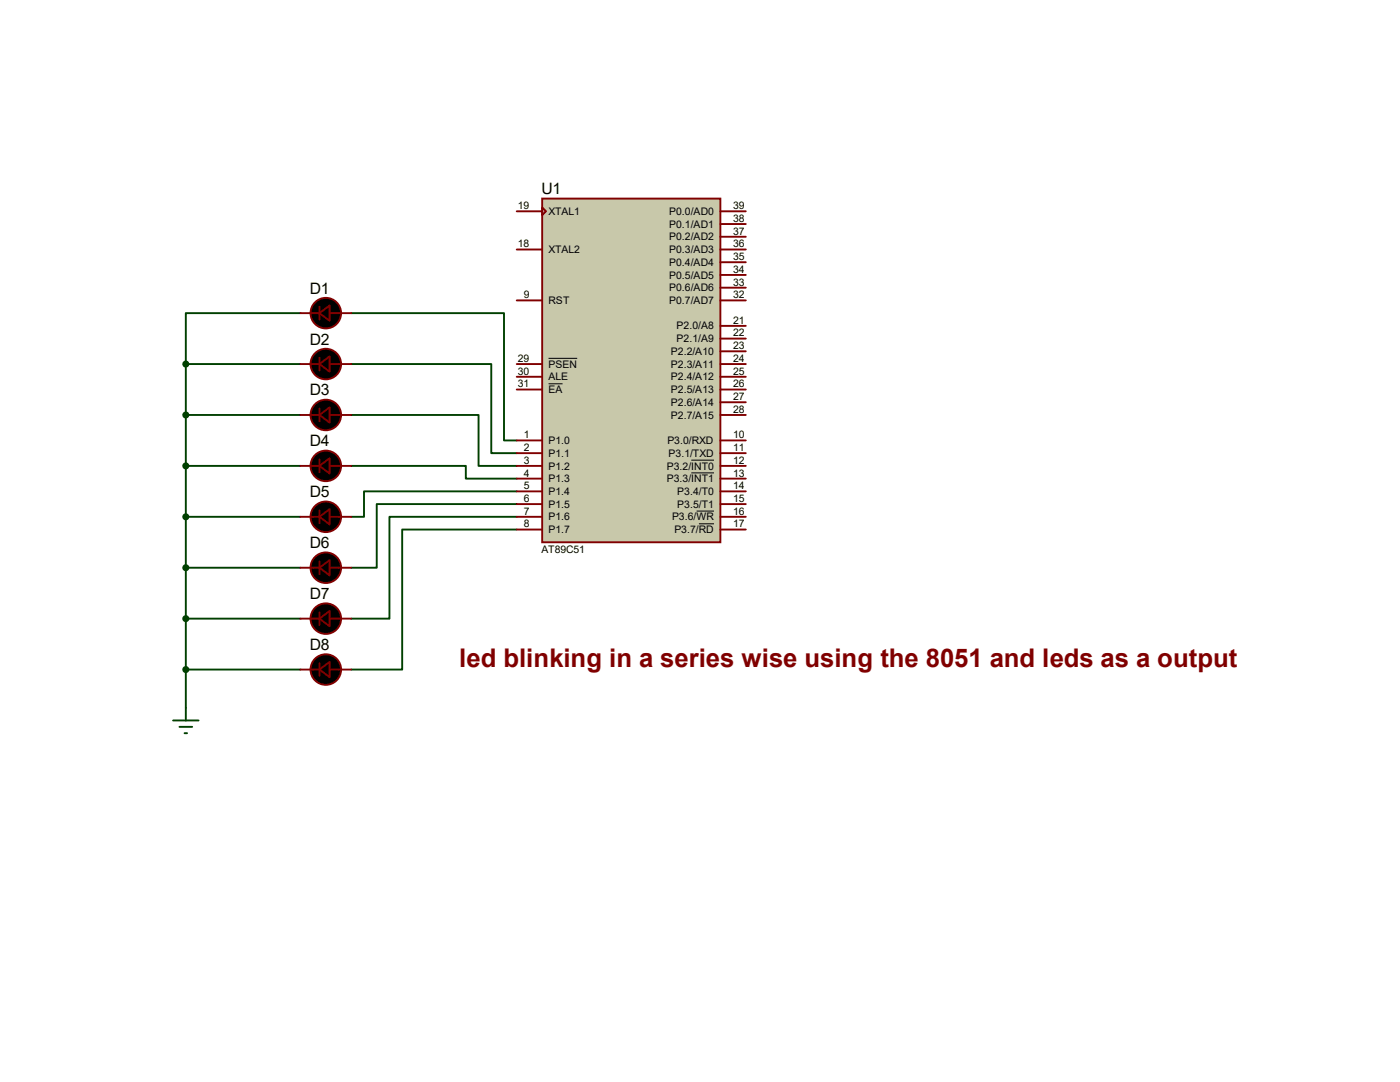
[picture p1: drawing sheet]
<svg xmlns="http://www.w3.org/2000/svg" width="279mm" height="216mm" viewBox="0 0 279 216" stroke-linecap="round" stroke-linejoin="round" font-family="sans-serif">
<g fill="none" stroke="#004000" stroke-width=".38">
<path d="M37.1 72.6h22.8M37.1 72.6v68.6M59.9 62.5h-22.8v10.1M70.1 62.5h30.5v25.4h2.5M70.1 72.6h27.9v17.8h5.1M37.1 82.8h22.8M37.1 93h22.8M70.1 82.8h25.4v10.2h7.6M70.1 93h22.9v2.5h10.1M103.1 98h-30.5v5.1h-2.5M37.1 103.1h22.8M37.1 113.3h22.8"/>
<path d="M103.1 100.6h-27.9v12.7h-5.1M103.1 103.1h-25.4v20.3h-7.6M103.1 105.7h-22.8v27.9h-10.2M37.1 123.4h22.8M37.1 133.6h22.8"/>
</g>
<path d="M108.2 39.6h35.6v68.6h-35.6z" fill="#c8c8aa" stroke="#800000" stroke-width=".38"/>
<g fill="none" stroke="#800000" stroke-width=".38">
<path d="M103.1 49.8h5.1M103.1 42.2h5.1M103.1 59.9h5.1M108.2 41.4l.8 .8-.8 .7zM143.8 49.8h5M143.8 42.2h5M143.8 59.9h5M143.8 44.7h5M143.8 47.2h5M143.8 52.3h5M143.8 54.9h5M143.8 57.4h5"/>
<path d="M59.9 72.6h3.9M59.9 62.5h3.9M63.8 61.2v2.6M63.8 71.4v2.5M65.8 72.6h4.3M65.8 62.5h4.3M103.1 75.2h5.1M103.1 77.7h5.1M103.1 72.6h5.1M143.8 75.2h5M143.8 77.7h5M143.8 72.6h5"/>
<path d="M143.8 65h5M143.8 67.6h5M143.8 70.1h5M59.9 93h3.9M59.9 82.8h3.9M63.8 81.5v2.6M63.8 91.7v2.5M65.8 93h4.3M65.8 82.8h4.3M103.1 87.9h5.1M103.1 90.4h5.1M103.1 93h5.1"/>
<path d="M103.1 95.5h5.1M103.1 98h5.1M143.8 87.9h5M143.8 90.4h5M143.8 93h5M143.8 95.5h5M143.8 98h5M143.8 82.8h5M143.8 80.3h5M59.9 103.1h3.9M59.9 113.3h3.9M63.8 101.9v2.5"/>
<path d="M63.8 112v2.6M65.8 103.1h4.3M65.8 113.3h4.3M103.1 100.6h5.1M103.1 103.1h5.1M103.1 105.7h5.1M143.8 100.6h5M143.8 103.1h5M143.8 105.7h5M59.9 123.4h3.9M59.9 133.6h3.9M63.8 122.2v2.5"/>
<path d="M63.8 132.3v2.6M65.8 123.4h4.3M65.8 133.6h4.3"/>
</g>
<path d="M109.5 76.6h2.8M109.5 71.5h5.7M138 91.8h4.5M138 94.4h4.5M139 102h3.5M139.5 104.5h3" fill="none" stroke="#000" stroke-width=".2"/>
<g fill="#000" stroke="#800000" stroke-width=".38">
<path d="M63.8 62.5l2-1.5v3zM63.8 72.6l2-1.5v3.1zM63.8 82.8l2-1.5v3zM63.8 93l2-1.6v3.1zM63.8 103.1l2-1.5v3zM63.8 113.3l2-1.5v3zM63.8 123.4l2-1.5v3.1zM63.8 133.6l2-1.5v3z"/>
<circle cx="65" cy="62.5" r="3"/>
<circle cx="65" cy="72.6" r="3"/>
<circle cx="65" cy="93" r="3"/>
<circle cx="65" cy="82.8" r="3"/>
<circle cx="65" cy="103.1" r="3"/>
<circle cx="65" cy="113.3" r="3"/>
<circle cx="65" cy="133.6" r="3"/>
<circle cx="65" cy="123.4" r="3"/>
</g>
<path d="M34.5 143.8h5.1M35.8 145h2.6M36.8 146.3h.5M37.1 141.2v2.6" fill="none" stroke="#004000" stroke-width=".38"/>
<g fill="#004000" stroke="#004000" stroke-width=".38">
<circle cx="37.1" cy="72.6" r=".51"/>
<circle cx="37.1" cy="82.8" r=".51"/>
<circle cx="37.1" cy="93" r=".51"/>
<circle cx="37.1" cy="103.1" r=".51"/>
<circle cx="37.1" cy="113.3" r=".51"/>
<circle cx="37.1" cy="123.4" r=".51"/>
<circle cx="37.1" cy="133.6" r=".51"/>
</g>
<text font-size="5.1" fill="#800000" x="91.7" y="133">led blinking in a series wise using the 8051 and leds as a output</text>
<g font-size="3.1">
<text x="108" y="38.8">U1</text>
<text x="61.8" y="58.6">D1</text>
<text x="61.8" y="68.7">D2</text>
<text x="61.8" y="78.9">D3</text>
<text x="61.8" y="89.1">D4</text>
<text x="61.8" y="99.2">D5</text>
<text x="61.8" y="109.3">D6</text>
<text x="61.8" y="119.5">D7</text>
<text x="61.8" y="129.7">D8</text>
</g>
<g font-size="2.1">
<text x="103.3" y="41.7">19</text>
<text x="146.3" y="41.7">39</text>
<text x="109.5" y="42.9">XTAL1</text>
<text x="133.6" y="42.9">P0.0/AD0</text>
<text x="133.6" y="45.4">P0.1/AD1</text>
<text x="133.6" y="48">P0.2/AD2</text>
<text x="146.3" y="44.3">38</text>
<text x="146.3" y="46.8">37</text>
<text x="103.3" y="49.4">18</text>
<text x="109.5" y="50.5">XTAL2</text>
<text x="133.6" y="50.5">P0.3/AD3</text>
<text x="133.6" y="53">P0.4/AD4</text>
<text x="146.3" y="49.4">36</text>
<text x="146.3" y="51.9">35</text>
<text x="104.5" y="59.5">9</text>
<text x="133.6" y="55.6">P0.5/AD5</text>
<text x="133.6" y="58.1">P0.6/AD6</text>
<text x="146.3" y="54.4">34</text>
<text x="146.3" y="57">33</text>
<text x="146.3" y="59.5">32</text>
<text x="109.5" y="60.7">RST</text>
<text x="133.6" y="60.7">P0.7/AD7</text>
<text x="135" y="65.7">P2.0/A8</text>
<text x="146.3" y="64.6">21</text>
<text x="133.9" y="70.8">P2.2/A10</text>
<text x="135" y="68.3">P2.1/A9</text>
<text x="146.3" y="67.1">22</text>
<text x="146.3" y="69.7">23</text>
<text x="103.3" y="74.8">30</text>
<text x="103.3" y="77.3">31</text>
<text x="103.3" y="72.2">29</text>
<text x="109.5" y="75.9">ALE</text>
<text x="109.5" y="73.4">PSEN</text>
<text x="133.9" y="73.4">P2.3/A11</text>
<text x="133.9" y="75.9">P2.4/A12</text>
<text x="146.3" y="72.2">24</text>
<text x="146.3" y="74.8">25</text>
<text x="146.3" y="77.3">26</text>
<text x="109.5" y="78.4">EA</text>
<text x="133.9" y="83.5">P2.7/A15</text>
<text x="133.9" y="78.4">P2.5/A13</text>
<text x="133.9" y="81">P2.6/A14</text>
<text x="146.3" y="82.4">28</text>
<text x="146.3" y="79.8">27</text>
<text x="104.5" y="87.5">1</text>
<text x="109.5" y="88.6">P1.0</text>
<text x="133.2" y="88.6">P3.0/RXD</text>
<text x="146.3" y="87.5">10</text>
<text x="104.5" y="90">2</text>
<text x="104.5" y="92.5">3</text>
<text x="104.5" y="95.1">4</text>
<text x="109.5" y="91.1">P1.1</text>
<text x="109.5" y="93.7">P1.2</text>
<text x="133.1" y="93.7">P3.2/INT0</text>
<text x="133.4" y="91.1">P3.1/TXD</text>
<text x="146.3" y="90">11</text>
<text x="146.3" y="92.5">12</text>
<text x="146.3" y="95.1">13</text>
<text x="104.5" y="97.6">5</text>
<text x="104.5" y="100.2">6</text>
<text x="109.5" y="96.2">P1.3</text>
<text x="109.5" y="98.8">P1.4</text>
<text x="109.5" y="101.3">P1.5</text>
<text x="133.1" y="96.2">P3.3/INT1</text>
<text x="135.2" y="98.8">P3.4/T0</text>
<text x="135.2" y="101.3">P3.5/T1</text>
<text x="146.3" y="97.6">14</text>
<text x="146.3" y="100.2">15</text>
<text x="104.5" y="102.7">7</text>
<text x="104.5" y="105.2">8</text>
<text x="109.5" y="103.8">P1.6</text>
<text x="109.5" y="106.4">P1.7</text>
<text x="134.1" y="103.8">P3.6/WR</text>
<text x="134.6" y="106.4">P3.7/RD</text>
<text x="146.3" y="105.2">17</text>
<text x="146.3" y="102.7">16</text>
<text x="108" y="110.3">AT89C51</text>
</g>
</svg>
